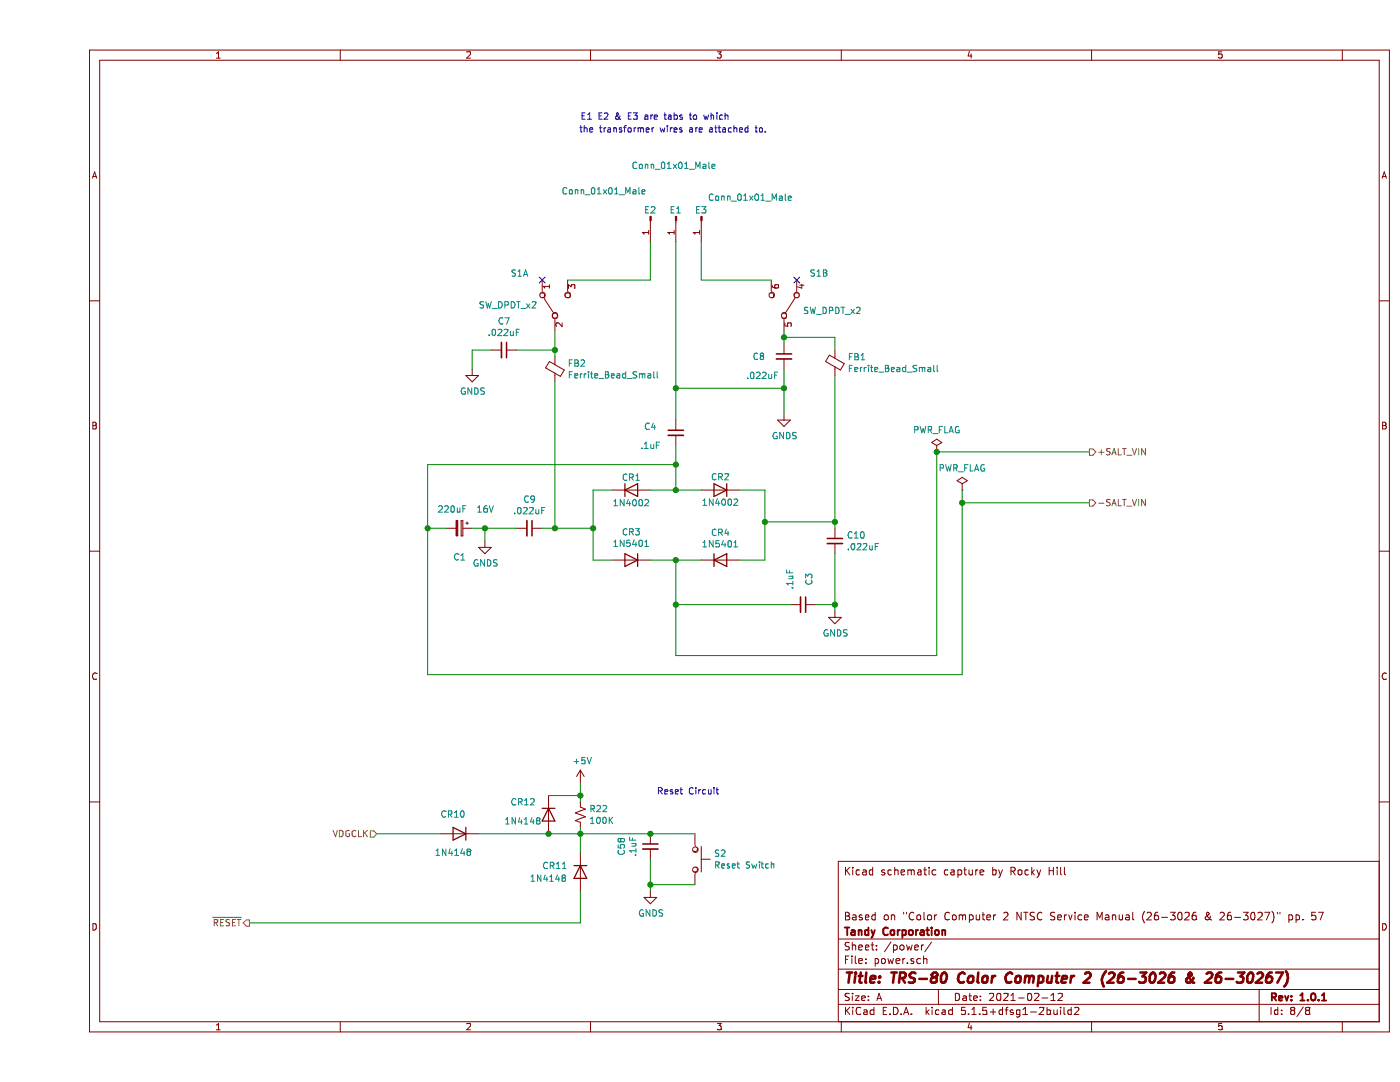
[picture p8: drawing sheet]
EESchema Schematic File Version 4
EELAYER 30 0
EELAYER END
$Descr A 11000 8500
encoding utf-8
Sheet 8 8
Title "TRS-80 Color Computer 2 (26-3026 & 26-30267)"
Date "2021-02-12"
Rev "1.0.1"
Comp "Tandy Corporation"
Comment1 "Based on \"Color Computer 2 NTSC Service Manual (26-3026 & 26-3027)\" pp. 57"
Comment2 ""
Comment3 ""
Comment4 "Kicad schematic capture by Rocky Hill"
$EndDescr
$Comp
L Connector:Conn_01x01_Male E1
U 1 1
P 5000 1700
F 0 "E1" V 4950 1650 50  0000 L CNN
F 1 "Conn_01x01_Male" V 4600 1350 50  0000 L CNN
F 2 "Connector_Pin:Pin_D1.4mm_L8.5mm_W2.8mm_FlatFork" H 5000 1700 50  0001 C CNN
F 3 "http://keyelco.com/userAssets/file/M65p58.pdf" H 5000 1700 50  0001 C CNN
F 4 "digikey" V 5000 1700 50  0001 C CNN "Vendor"
F 5 "36-1211-ND" V 5000 1700 50  0001 C CNN "Vendor part#"
F 6 "1211" V 5000 1700 50  0001 C CNN "Manufacturer part#"
	1    5000 1700
	0    1    1    0   
$EndComp
$Comp
L Connector:Conn_01x01_Male E2
U 1 1
P 4800 1700
F 0 "E2" V 4750 1650 50  0000 L CNN
F 1 "Conn_01x01_Male" V 4600 1000 50  0000 L CNN
F 2 "Connector_Pin:Pin_D1.4mm_L8.5mm_W2.8mm_FlatFork" H 4800 1700 50  0001 C CNN
F 3 "http://keyelco.com/userAssets/file/M65p58.pdf" H 4800 1700 50  0001 C CNN
F 4 "digikey" V 4800 1700 50  0001 C CNN "Vendor"
F 5 "36-1211-ND" V 4800 1700 50  0001 C CNN "Vendor part#"
F 6 "1211" V 4800 1700 50  0001 C CNN "Manufacturer part#"
	1    4800 1700
	0    1    1    0   
$EndComp
$Comp
L Connector:Conn_01x01_Male E3
U 1 1
P 5200 1700
F 0 "E3" V 5150 1650 50  0000 L CNN
F 1 "Conn_01x01_Male" V 5050 1750 50  0000 L CNN
F 2 "Connector_Pin:Pin_D1.4mm_L8.5mm_W2.8mm_FlatFork" H 5200 1700 50  0001 C CNN
F 3 "http://keyelco.com/userAssets/file/M65p58.pdf" H 5200 1700 50  0001 C CNN
F 4 "digikey" V 5200 1700 50  0001 C CNN "Vendor"
F 5 "36-1211-ND" V 5200 1700 50  0001 C CNN "Vendor part#"
F 6 "1211" V 5200 1700 50  0001 C CNN "Manufacturer part#"
	1    5200 1700
	0    1    1    0   
$EndComp
$Comp
L Switch:SW_DPDT_x2 S1
U 1 1
P 4050 2400
F 0 "S1" V 4300 2750 50  0000 R CNN
F 1 "SW_DPDT_x2" V 4050 3000 50  0000 R CNN
F 2 "coco2:F2UEE" H 4050 2400 50  0001 C CNN
F 3 "https://www.ckswitches.com/media/1402/fpush.pdf" H 4050 2400 50  0001 C CNN
F 4 "digikey" H 4050 2400 50  0001 C CNN "Vendor"
F 5 "401-1223-ND" H 4050 2400 50  0001 C CNN "Vendor part#"
F 6 "F2UEE" H 4050 2400 50  0001 C CNN "Manufacturer part#"
	1    4050 2400
	0    -1   -1   0   
$EndComp
$Comp
L Switch:SW_DPDT_x2 S1
U 2 1
P 5850 2400
F 0 "S1" V 6100 2600 50  0000 L CNN
F 1 "SW_DPDT_x2" V 5805 2548 50  0000 L CNN
F 2 "coco2:F2UEE" H 5850 2400 50  0001 C CNN
F 3 "https://www.ckswitches.com/media/1402/fpush.pdf" H 5850 2400 50  0001 C CNN
F 4 "digikey" V 5850 2400 50  0001 C CNN "Vendor"
F 5 "401-1223-ND" V 5850 2400 50  0001 C CNN "Vendor part#"
F 6 "F2UEE" V 5850 2400 50  0001 C CNN "Manufacturer part#"
	2    5850 2400
	0    1    -1   0   
$EndComp
Wire Wire Line
	5000 3050 5850 3050
Wire Wire Line
	5850 3050 5850 3250
$Comp
L power:GNDS #PWR0109
U 1 1
P 5850 3250
F 0 "#PWR0109" H 5850 3000 50  0001 C CNN
F 1 "GNDS" H 5855 3077 50  0000 C CNN
F 2 "" H 5850 3250 50  0001 C CNN
F 3 "" H 5850 3250 50  0001 C CNN
	1    5850 3250
	1    0    0    -1  
$EndComp
Wire Wire Line
	4800 1900 4800 2200
Wire Wire Line
	5200 1900 5200 2200
Wire Wire Line
	5000 1900 5000 3050
NoConn ~ 3950 2200
NoConn ~ 5950 2200
$Comp
L Device:C_Small C8
U 1 1
P 5850 2800
F 0 "C8" H 5600 2800 50  0000 L CNN
F 1 ".022uF" H 5550 2650 50  0000 L CNN
F 2 "Capacitor_THT:C_Disc_D8.0mm_W2.5mm_P5.00mm" H 5850 2800 50  0001 C CNN
F 3 "https://api.kemet.com/component-edge/download/datasheet/C317C223M5U5TA7301.pdf" H 5850 2800 50  0001 C CNN
F 4 "digikey" H 5850 2800 50  0001 C CNN "Vendor"
F 5 "399-14073-1-ND" H 5850 2800 50  0001 C CNN "Vendor part#"
F 6 "C317C223M5U5TA7301" H 5850 2800 50  0001 C CNN "Manufacturer part#"
	1    5850 2800
	1    0    0    -1  
$EndComp
$Comp
L Device:C_Small C7
U 1 1
P 3650 2750
F 0 "C7" V 3421 2750 50  0000 C CNN
F 1 ".022uF" V 3512 2750 50  0000 C CNN
F 2 "Capacitor_THT:C_Disc_D8.0mm_W2.5mm_P5.00mm" H 3650 2750 50  0001 C CNN
F 3 "https://api.kemet.com/component-edge/download/datasheet/C317C223M5U5TA7301.pdf" H 3650 2750 50  0001 C CNN
F 4 "digikey" H 3650 2750 50  0001 C CNN "Vendor"
F 5 "399-14073-1-ND" H 3650 2750 50  0001 C CNN "Vendor part#"
F 6 "C317C223M5U5TA7301" H 3650 2750 50  0001 C CNN "Manufacturer part#"
	1    3650 2750
	0    1    1    0   
$EndComp
$Comp
L Device:C_Small C9
U 1 1
P 3850 4150
F 0 "C9" V 3621 4150 50  0000 C CNN
F 1 ".022uF" V 3712 4150 50  0000 C CNN
F 2 "Capacitor_THT:C_Disc_D8.0mm_W2.5mm_P5.00mm" H 3850 4150 50  0001 C CNN
F 3 "https://api.kemet.com/component-edge/download/datasheet/C317C223M5U5TA7301.pdf" H 3850 4150 50  0001 C CNN
F 4 "digikey" H 3850 4150 50  0001 C CNN "Vendor"
F 5 "399-14073-1-ND" H 3850 4150 50  0001 C CNN "Vendor part#"
F 6 "C317C223M5U5TA7301" H 3850 4150 50  0001 C CNN "Manufacturer part#"
	1    3850 4150
	0    1    1    0   
$EndComp
$Comp
L Device:C_Small C10
U 1 1
P 6250 4250
F 0 "C10" H 6342 4296 50  0000 L CNN
F 1 ".022uF" H 6342 4205 50  0000 L CNN
F 2 "Capacitor_THT:C_Disc_D8.0mm_W2.5mm_P5.00mm" H 6250 4250 50  0001 C CNN
F 3 "https://api.kemet.com/component-edge/download/datasheet/C317C223M5U5TA7301.pdf" H 6250 4250 50  0001 C CNN
F 4 "digikey" H 6250 4250 50  0001 C CNN "Vendor"
F 5 "399-14073-1-ND" H 6250 4250 50  0001 C CNN "Vendor part#"
F 6 "C317C223M5U5TA7301" H 6250 4250 50  0001 C CNN "Manufacturer part#"
	1    6250 4250
	1    0    0    -1  
$EndComp
$Comp
L Device:C_Small C?
U 1 1
P 5000 3400
AR Path="/60273794/602A2FAF" Ref="C?"  Part="1" 
AR Path="/602A51A8/602A2FAF" Ref="C4"  Part="1" 
F 0 "C4" H 4800 3450 50  0000 C CNN
F 1 ".1uF" H 4800 3300 50  0000 C CNN
F 2 "Capacitor_THT:C_Axial_L3.8mm_D2.6mm_P10.00mm_Horizontal" H 5000 3400 50  0001 C CNN
F 3 "https://www.vishay.com/docs/45164/aseries.pdf" H 5000 3400 50  0001 C CNN
F 4 "digikey" V 5000 3400 50  0001 C CNN "Vendor"
F 5 "1109PHCT-ND" V 5000 3400 50  0001 C CNN "Vendor part#"
F 6 "A104K15X7RF5TAA" V 5000 3400 50  0001 C CNN "Manufacturer part#"
	1    5000 3400
	1    0    0    -1  
$EndComp
Wire Wire Line
	5000 3050 5000 3300
Connection ~ 5000 3050
$Comp
L Diode:1N4002 CR1
U 1 1
P 4650 3850
F 0 "CR1" H 4650 3950 50  0000 C CNN
F 1 "1N4002" H 4650 3750 50  0000 C CNN
F 2 "Diode_THT:D_DO-41_SOD81_P10.16mm_Horizontal" H 4650 3675 50  0001 C CNN
F 3 " https://www.diodes.com/assets/Datasheets/ds29002.pdf" H 4650 3850 50  0001 C CNN
F 4 "digikey" H 4650 3850 50  0001 C CNN "Vendor"
F 5 "1N4002GDICT-ND" H 4650 3850 50  0001 C CNN "Vendor part#"
F 6 "1N4002G-T" H 4650 3850 50  0001 C CNN "Manufacturer part#"
	1    4650 3850
	1    0    0    -1  
$EndComp
$Comp
L Diode:1N4002 CR2
U 1 1
P 5350 3850
F 0 "CR2" H 5350 3750 50  0000 C CNN
F 1 "1N4002" H 5350 3950 50  0000 C CNN
F 2 "Diode_THT:D_DO-41_SOD81_P10.16mm_Horizontal" H 5350 3675 50  0001 C CNN
F 3 " https://www.diodes.com/assets/Datasheets/ds29002.pdf" H 5350 3850 50  0001 C CNN
F 4 "digikey" H 5350 3850 50  0001 C CNN "Vendor"
F 5 "1N4002GDICT-ND" H 5350 3850 50  0001 C CNN "Vendor part#"
F 6 "1N4002G-T" H 5350 3850 50  0001 C CNN "Manufacturer part#"
	1    5350 3850
	-1   0    0    1   
$EndComp
$Comp
L Diode:1N5401 CR3
U 1 1
P 4650 4400
F 0 "CR3" H 4650 4183 50  0000 C CNN
F 1 "1N5401" H 4650 4274 50  0000 C CNN
F 2 "Diode_THT:D_DO-201AD_P15.24mm_Horizontal" H 4650 4225 50  0001 C CNN
F 3 "https://www.diodes.com/assets/Datasheets/ds29003.pdf" H 4650 4400 50  0001 C CNN
F 4 "digikey" H 4650 4400 50  0001 C CNN "Vendor"
F 5 "1N5401GDICT-ND" H 4650 4400 50  0001 C CNN "Vendor part#"
F 6 "1N5401G-T" H 4650 4400 50  0001 C CNN "Manufacturer part#"
	1    4650 4400
	-1   0    0    1   
$EndComp
$Comp
L Diode:1N5401 CR4
U 1 1
P 5350 4400
F 0 "CR4" H 5350 4617 50  0000 C CNN
F 1 "1N5401" H 5350 4526 50  0000 C CNN
F 2 "Diode_THT:D_DO-201AD_P15.24mm_Horizontal" H 5350 4225 50  0001 C CNN
F 3 "https://www.diodes.com/assets/Datasheets/ds29003.pdf" H 5350 4400 50  0001 C CNN
F 4 "digikey" H 5350 4400 50  0001 C CNN "Vendor"
F 5 "1N5401GDICT-ND" H 5350 4400 50  0001 C CNN "Vendor part#"
F 6 "1N5401G-T" H 5350 4400 50  0001 C CNN "Manufacturer part#"
	1    5350 4400
	1    0    0    -1  
$EndComp
Wire Wire Line
	4800 3850 5000 3850
Wire Wire Line
	5000 3500 5000 3650
Connection ~ 5000 3850
Wire Wire Line
	5000 3850 5200 3850
Wire Wire Line
	4500 3850 4350 3850
Wire Wire Line
	4350 3850 4350 4150
Wire Wire Line
	4350 4400 4500 4400
Wire Wire Line
	5500 3850 5700 3850
Wire Wire Line
	5700 3850 5700 4100
Wire Wire Line
	5700 4400 5500 4400
Wire Wire Line
	4800 4400 5000 4400
$Comp
L Device:Ferrite_Bead_Small FB1
U 1 1
P 6250 2850
F 0 "FB1" H 6350 2896 50  0000 L CNN
F 1 "Ferrite_Bead_Small" H 6350 2805 50  0000 L CNN
F 2 "coco2:ferrite_bead" V 6180 2850 50  0001 C CNN
F 3 "http://www.fair-rite.com/wp-content/themes/fair-rite/print_product.php?pid=18608" H 6250 2850 50  0001 C CNN
F 4 "digikey" H 6250 2850 50  0001 C CNN "Vendor"
F 5 "1934-1364-ND" H 6250 2850 50  0001 C CNN "Vendor part#"
F 6 "2743007111" H 6250 2850 50  0001 C CNN "Manufacturer part#"
	1    6250 2850
	1    0    0    -1  
$EndComp
$Comp
L Device:Ferrite_Bead_Small FB2
U 1 1
P 4050 2900
F 0 "FB2" H 4150 2946 50  0000 L CNN
F 1 "Ferrite_Bead_Small" H 4150 2855 50  0000 L CNN
F 2 "coco2:ferrite_bead" V 3980 2900 50  0001 C CNN
F 3 "http://www.fair-rite.com/wp-content/themes/fair-rite/print_product.php?pid=18608" H 4050 2900 50  0001 C CNN
F 4 "digikey" H 4050 2900 50  0001 C CNN "Vendor"
F 5 "1934-1364-ND" H 4050 2900 50  0001 C CNN "Vendor part#"
F 6 "2743007111" H 4050 2900 50  0001 C CNN "Manufacturer part#"
	1    4050 2900
	1    0    0    -1  
$EndComp
Wire Wire Line
	5000 4400 5000 4750
Wire Wire Line
	5000 4750 5900 4750
Connection ~ 5000 4400
Wire Wire Line
	5000 4400 5200 4400
$Comp
L Device:C_Small C?
U 1 1
P 6000 4750
AR Path="/60273794/602D08FF" Ref="C?"  Part="1" 
AR Path="/602A51A8/602D08FF" Ref="C3"  Part="1" 
F 0 "C3" H 5800 4800 50  0000 C CNN
F 1 ".1uF" H 5800 4650 50  0000 C CNN
F 2 "Capacitor_THT:C_Axial_L3.8mm_D2.6mm_P10.00mm_Horizontal" H 6000 4750 50  0001 C CNN
F 3 "https://www.vishay.com/docs/45164/aseries.pdf" H 6000 4750 50  0001 C CNN
F 4 "digikey" V 6000 4750 50  0001 C CNN "Vendor"
F 5 "1109PHCT-ND" V 6000 4750 50  0001 C CNN "Vendor part#"
F 6 "A104K15X7RF5TAA" V 6000 4750 50  0001 C CNN "Manufacturer part#"
	1    6000 4750
	0    1    1    0   
$EndComp
$Comp
L power:GNDS #PWR0110
U 1 1
P 6250 4800
F 0 "#PWR0110" H 6250 4550 50  0001 C CNN
F 1 "GNDS" H 6255 4627 50  0000 C CNN
F 2 "" H 6250 4800 50  0001 C CNN
F 3 "" H 6250 4800 50  0001 C CNN
	1    6250 4800
	1    0    0    -1  
$EndComp
Wire Wire Line
	6250 4800 6250 4750
Wire Wire Line
	6250 4750 6100 4750
Wire Wire Line
	5850 2700 5850 2650
Wire Wire Line
	5850 2900 5850 3050
Connection ~ 5850 3050
Wire Wire Line
	5200 2200 5750 2200
$Comp
L power:GNDS #PWR0111
U 1 1
P 3500 4250
F 0 "#PWR0111" H 3500 4000 50  0001 C CNN
F 1 "GNDS" H 3505 4077 50  0000 C CNN
F 2 "" H 3500 4250 50  0001 C CNN
F 3 "" H 3500 4250 50  0001 C CNN
	1    3500 4250
	1    0    0    -1  
$EndComp
Connection ~ 4350 4150
Wire Wire Line
	4350 4150 4350 4400
Wire Wire Line
	3500 4150 3500 4250
Wire Wire Line
	3500 4150 3750 4150
Wire Wire Line
	4800 2200 4150 2200
Wire Wire Line
	4050 2600 4050 2750
Wire Wire Line
	3750 2750 4050 2750
Connection ~ 4050 2750
Wire Wire Line
	4050 2750 4050 2800
$Comp
L power:GNDS #PWR0112
U 1 1
P 3400 2900
F 0 "#PWR0112" H 3400 2650 50  0001 C CNN
F 1 "GNDS" H 3405 2727 50  0000 C CNN
F 2 "" H 3400 2900 50  0001 C CNN
F 3 "" H 3400 2900 50  0001 C CNN
	1    3400 2900
	1    0    0    -1  
$EndComp
Wire Wire Line
	3550 2750 3400 2750
Wire Wire Line
	3400 2750 3400 2900
Wire Wire Line
	3950 4150 4050 4150
Wire Wire Line
	4050 3000 4050 4150
Connection ~ 4050 4150
Wire Wire Line
	4050 4150 4350 4150
Wire Wire Line
	6250 4150 6250 4100
Wire Wire Line
	6250 4100 5700 4100
Connection ~ 5700 4100
Wire Wire Line
	5700 4100 5700 4400
Wire Wire Line
	6250 4350 6250 4750
Connection ~ 6250 4750
Wire Wire Line
	6250 2950 6250 4100
Connection ~ 6250 4100
Wire Wire Line
	6250 2750 6250 2650
Wire Wire Line
	6250 2650 5850 2650
Connection ~ 5850 2650
Wire Wire Line
	5850 2650 5850 2600
$Comp
L Device:CP_Small C1
U 1 1
P 3300 4150
F 0 "C1" V 3525 4150 50  0000 C CNN
F 1 "220uF  16V" V 3150 4200 50  0000 C CNN
F 2 "Capacitor_THT:CP_Radial_D8.0mm_P5.00mm" H 3300 4150 50  0001 C CNN
F 3 "http://nichicon-us.com/english/products/pdfs/e-urs.pdf" H 3300 4150 50  0001 C CNN
F 4 "digikey" H 3300 4150 50  0001 C CNN "Vendor"
F 5 "493-15896-1-ND" H 3300 4150 50  0001 C CNN "Vendor part#"
F 6 "URS1C221MPD1TA" H 3300 4150 50  0001 C CNN "Manufacturer part#"
	1    3300 4150
	0    1    1    0   
$EndComp
Wire Wire Line
	5000 3650 3050 3650
Wire Wire Line
	3050 3650 3050 4150
Connection ~ 5000 3650
Wire Wire Line
	5000 3650 5000 3850
Wire Wire Line
	3050 4150 3200 4150
Wire Wire Line
	3500 4150 3400 4150
Connection ~ 3500 4150
Connection ~ 3050 4150
Wire Wire Line
	5000 4750 5000 5150
Connection ~ 5000 4750
Wire Wire Line
	3050 4150 3050 5300
$Comp
L Switch:SW_Push S2
U 1 1
P 5150 6750
F 0 "S2" V 5104 6898 50  0000 L CNN
F 1 "Reset Switch" V 5195 6898 50  0000 L CNN
F 2 "coco2:B3F3152" H 5150 6950 50  0001 C CNN
F 3 "https://omronfs.omron.com/en_US/ecb/products/pdf/en-b3f.pdf" H 5150 6950 50  0001 C CNN
F 4 "digikey" V 5150 6750 50  0001 C CNN "Vendor"
F 5 "SW410-ND" V 5150 6750 50  0001 C CNN "Vendor part#"
F 6 "B3F-3152" V 5150 6750 50  0001 C CNN "Manufacturer part#"
F 7 "SW451-ND" V 5150 6750 50  0001 C CNN "Vendor 2nd part#"
F 8 "B32-1010" V 5150 6750 50  0001 C CNN "Manufacturer 2nd part#"
	1    5150 6750
	0    1    1    0   
$EndComp
Wire Wire Line
	4800 6950 4800 7000
Connection ~ 4800 6950
Wire Wire Line
	5150 6950 4800 6950
Wire Wire Line
	4800 6750 4800 6950
Connection ~ 4800 6550
Wire Wire Line
	5150 6550 4800 6550
$Comp
L power:GNDS #PWR0106
U 1 1
P 4800 7000
F 0 "#PWR0106" H 4800 6750 50  0001 C CNN
F 1 "GNDS" H 4805 6827 50  0000 C CNN
F 2 "" H 4800 7000 50  0001 C CNN
F 3 "" H 4800 7000 50  0001 C CNN
	1    4800 7000
	1    0    0    -1  
$EndComp
Wire Wire Line
	4250 6550 4800 6550
$Comp
L Device:C_Small C58
U 1 1
P 4800 6650
F 0 "C58" V 4571 6650 50  0000 C CNN
F 1 ".1uF" V 4662 6650 50  0000 C CNN
F 2 "Capacitor_THT:C_Axial_L3.8mm_D2.6mm_P10.00mm_Horizontal" H 4800 6650 50  0001 C CNN
F 3 "https://www.vishay.com/docs/45164/aseries.pdf" H 4800 6650 50  0001 C CNN
F 4 "digikey" V 4800 6650 50  0001 C CNN "Vendor"
F 5 "1109PHCT-ND" V 4800 6650 50  0001 C CNN "Vendor part#"
F 6 "A104K15X7RF5TAA" V 4800 6650 50  0001 C CNN "Manufacturer part#"
	1    4800 6650
	1    0    0    -1  
$EndComp
Wire Wire Line
	4250 6550 4250 6700
Connection ~ 4250 6550
Wire Wire Line
	4000 6550 4250 6550
Wire Wire Line
	4250 6250 4250 6300
Connection ~ 4250 6250
Wire Wire Line
	4000 6250 4250 6250
Wire Wire Line
	4250 6150 4250 6250
$Comp
L power:+5V #PWR0107
U 1 1
P 4250 6150
F 0 "#PWR0107" H 4250 6000 50  0001 C CNN
F 1 "+5V" H 4265 6323 50  0000 C CNN
F 2 "" H 4250 6150 50  0001 C CNN
F 3 "" H 4250 6150 50  0001 C CNN
	1    4250 6150
	1    0    0    -1  
$EndComp
Wire Wire Line
	4250 6500 4250 6550
$Comp
L Device:R_Small_US R22
U 1 1
P 4250 6400
F 0 "R22" H 4318 6446 50  0000 L CNN
F 1 "100K" H 4318 6355 50  0000 L CNN
F 2 "Resistor_THT:R_Axial_DIN0207_L6.3mm_D2.5mm_P10.16mm_Horizontal" H 4250 6400 50  0001 C CNN
F 3 "https://www.seielect.com/catalog/sei-cf_cfm.pdf" H 4250 6400 50  0001 C CNN
F 4 "digikey" H 4250 6400 50  0001 C CNN "Vendor"
F 5 "CF14JT100KCT-ND" H 4250 6400 50  0001 C CNN "Vendor part#"
F 6 "CF14JT100K" H 4250 6400 50  0001 C CNN "Manufacturer part#"
	1    4250 6400
	1    0    0    -1  
$EndComp
Wire Wire Line
	4250 7000 4250 7250
$Comp
L Diode:1N4148 CR12
U 1 1
P 4000 6400
F 0 "CR12" V 3900 6100 50  0000 L CNN
F 1 "1N4148" V 4050 6050 50  0000 L CNN
F 2 "Diode_THT:D_DO-35_SOD27_P7.62mm_Horizontal" H 4000 6225 50  0001 C CNN
F 3 " https://www.onsemi.com/pub/Collateral/1N914-D.PDF" H 4000 6400 50  0001 C CNN
F 4 "digikey" V 4000 6400 50  0001 C CNN "Vendor"
F 5 "1N4148FS-ND" V 4000 6400 50  0001 C CNN "Vendor part#"
F 6 "1N4148" V 4000 6400 50  0001 C CNN "Manufacturer part#"
	1    4000 6400
	0    1    1    0   
$EndComp
$Comp
L Diode:1N4148 CR11
U 1 1
P 4250 6850
F 0 "CR11" V 4200 6550 50  0000 L CNN
F 1 "1N4148" V 4300 6450 50  0000 L CNN
F 2 "Diode_THT:D_DO-35_SOD27_P7.62mm_Horizontal" H 4250 6675 50  0001 C CNN
F 3 " https://www.onsemi.com/pub/Collateral/1N914-D.PDF" H 4250 6850 50  0001 C CNN
F 4 "digikey" V 4250 6850 50  0001 C CNN "Vendor"
F 5 "1N4148FS-ND" V 4250 6850 50  0001 C CNN "Vendor part#"
F 6 "1N4148" V 4250 6850 50  0001 C CNN "Manufacturer part#"
	1    4250 6850
	0    1    1    0   
$EndComp
$Comp
L Diode:1N4148 CR10
U 1 1
P 3300 6550
F 0 "CR10" H 3250 6400 50  0000 L CNN
F 1 "1N4148" H 3200 6700 50  0000 L CNN
F 2 "Diode_THT:D_DO-35_SOD27_P7.62mm_Horizontal" H 3300 6375 50  0001 C CNN
F 3 " https://www.onsemi.com/pub/Collateral/1N914-D.PDF" H 3300 6550 50  0001 C CNN
F 4 "digikey" H 3300 6550 50  0001 C CNN "Vendor"
F 5 "1N4148FS-ND" H 3300 6550 50  0001 C CNN "Vendor part#"
F 6 "1N4148" H 3300 6550 50  0001 C CNN "Manufacturer part#"
	1    3300 6550
	-1   0    0    1   
$EndComp
Wire Wire Line
	3450 6550 4000 6550
Connection ~ 4000 6550
Wire Wire Line
	2650 6550 3150 6550
Text HLabel 2650 6550 0    50   Input ~ 0
VDGCLK
Wire Wire Line
	7050 5150 5000 5150
Wire Wire Line
	7050 5150 7050 3550
Wire Wire Line
	7250 5300 3050 5300
Wire Wire Line
	7250 5300 7250 3950
Text HLabel 1650 7250 0    50   Output ~ 0
~RESET
Wire Wire Line
	1650 7250 4250 7250
Text Notes 4850 6250 0    50   ~ 0
Reset Circuit
Text Notes 4250 950  0    50   ~ 0
E1 E2 & E3 are tabs to which
Text Notes 4200 1050 0    50   ~ 0
 the transformer wires are attached to.
$Comp
L power:PWR_FLAG #FLG0102
U 1 1
P 7050 3550
F 0 "#FLG0102" H 7050 3625 50  0001 C CNN
F 1 "PWR_FLAG" H 7050 3723 50  0000 C CNN
F 2 "" H 7050 3550 50  0001 C CNN
F 3 "~" H 7050 3550 50  0001 C CNN
	1    7050 3550
	1    0    0    -1  
$EndComp
$Comp
L power:PWR_FLAG #FLG0103
U 1 1
P 7250 3850
F 0 "#FLG0103" H 7250 3925 50  0001 C CNN
F 1 "PWR_FLAG" H 7250 4023 50  0000 C CNN
F 2 "" H 7250 3850 50  0001 C CNN
F 3 "~" H 7250 3850 50  0001 C CNN
	1    7250 3850
	1    0    0    -1  
$EndComp
Text HLabel 8250 3550 2    50   Output ~ 0
+SALT_VIN
Text HLabel 8250 3950 2    50   Output ~ 0
-SALT_VIN
Wire Wire Line
	8250 3550 7050 3550
Connection ~ 7050 3550
Wire Wire Line
	8250 3950 7250 3950
Connection ~ 7250 3950
Wire Wire Line
	7250 3950 7250 3850
$EndSCHEMATC
